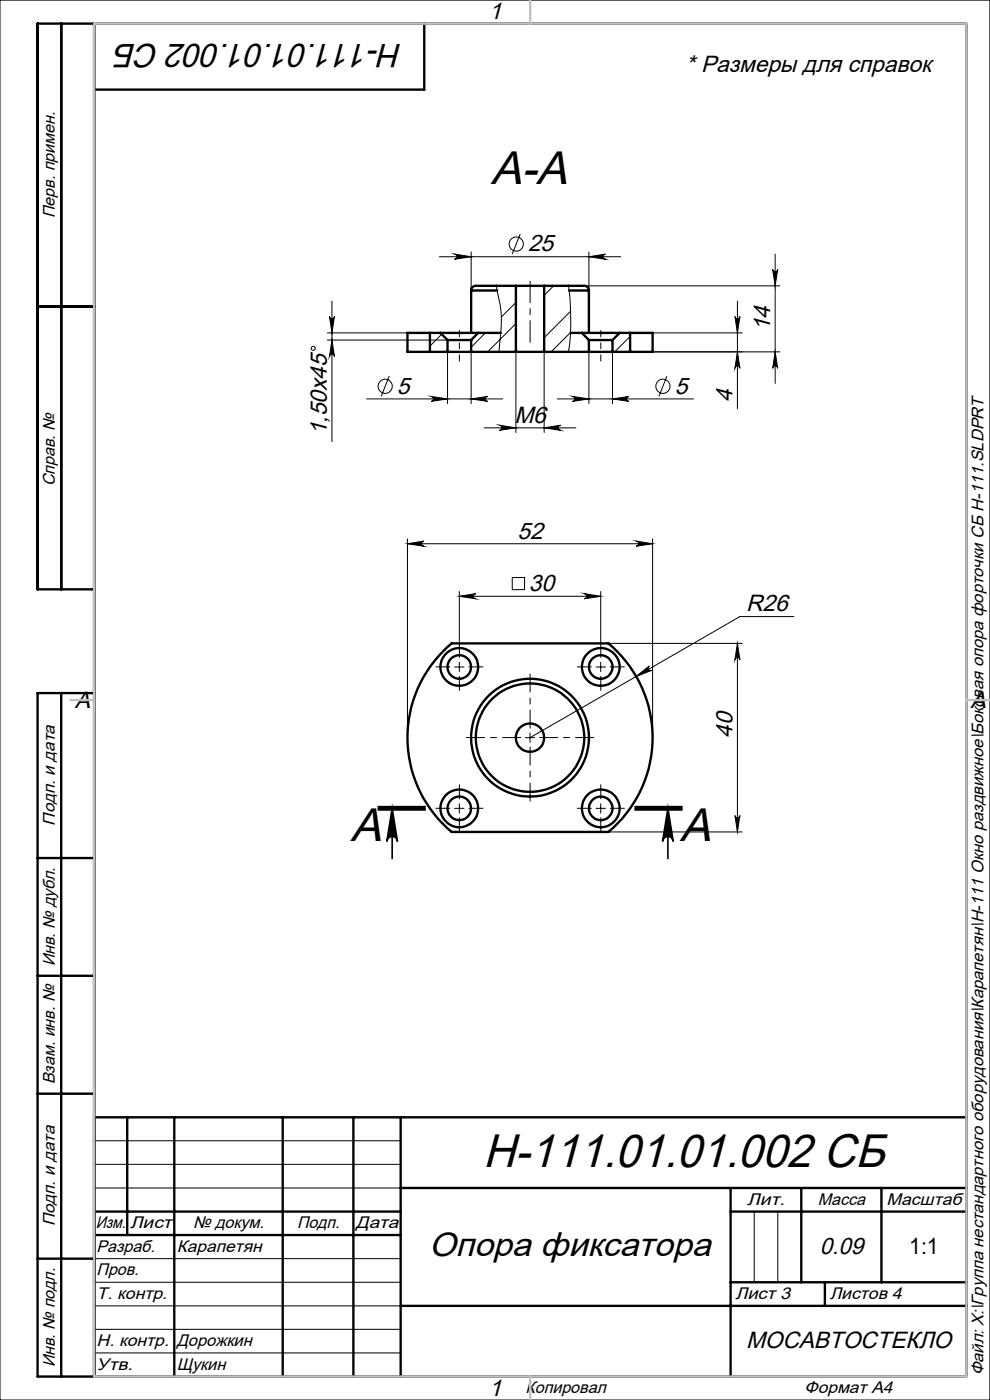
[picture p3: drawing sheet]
<svg xmlns="http://www.w3.org/2000/svg" width="210mm" height="297mm" viewBox="0 0 210 297" stroke-linecap="round" stroke-linejoin="round" font-family="sans-serif">
<g fill="none" stroke="#000" stroke-width=".21">
<path d="M0 0h210v297h-210zM93.2 54.5h38.5M96.4 53.9l3.5 .6-3.5 .5a.55 .55 0 0 0 .6-.6 .55 .55 0 0 0-.6-.5zM99.9 53.4v8.2M110.3 49.6l-1.6 4.3M124.9 54.5l3.5-.6a.55 .55 0 0 0-.5 .5 .55 .55 0 0 0 .5 .6zM124.9 53.4v8.2M163.9 57.1a.53 .53 0 0 0 .5 .6 .53 .53 0 0 0 .6-.6l-.6 3.5zM164.4 53.9v27.4M69.4 70.6h24M69.4 72.1h25.5M69.9 67.1a.53 .53 0 0 0 .5 .5 .53 .53 0 0 0 .5-.5l-.5 3.5z"/>
<path d="M70.4 72.1l.5 3.5a.53 .53 0 0 0-.5-.5 .53 .53 0 0 0-.5 .5zM70.4 63.9v29.8M82.5 79.8l-1.6 4.3M93.7 70.9l-2.5 2.5M94.9 74.6v11M99.9 74.6v11M103 70.6l-3.1 3.1M105.3 60.6l.1 .7a26.7 26.7 0 0 1 .6 11.4l-.2 1.9M109.4 64.2l-3 3M109.4 68.6l-6 6M109.4 74.6v17.2M115.4 74.6v17.2"/>
<path d="M117.4 60.6l-2 2M120.6 60.6v.3a51.2 51.2 0 0 1 0 13.7h44.8M121 66l-5.6 5.6M121 70.5l-4.1 4.1M123.9 60.6h41.5M124.9 74.6v11M129.9 74.6v11M133.7 71.4l-3.3 3.2M138.4 70.6h19M141.5 79.8l-1.7 4.3M155.9 67.1a.53 .53 0 0 0 .5 .5 .53 .53 0 0 0 .6-.5l-.6 3.5zM156.4 63.9v22.8"/>
<path d="M156.4 74.6l.6 3.5a.53 .53 0 0 0-.6-.5 .53 .53 0 0 0-.5 .5zM164.4 74.6l.6 3.5a.53 .53 0 0 0-.6-.5 .53 .53 0 0 0-.5 .5zM77.8 84.6h28.8M91.4 84.1l3.5 .5-3.5 .6a.53 .53 0 0 0 .5-.6 .53 .53 0 0 0-.5-.5zM99.9 84.6l3.5-.5a.53 .53 0 0 0-.5 .5 .53 .53 0 0 0 .5 .6zM102.7 90.8h19.5M105.9 90.2l3.5 .6-3.5 .5a.55 .55 0 0 0 .5-.6 .55 .55 0 0 0-.5-.5zM115.4 90.8l3.5-.6a.55 .55 0 0 0-.5 .5 .55 .55 0 0 0 .5 .6zM118.2 84.6h28.9M121.4 84.1l3.5 .5-3.5 .6a.53 .53 0 0 0 .5-.6 .53 .53 0 0 0-.5-.5zM129.9 84.6l3.5-.5a.53 .53 0 0 0-.5 .5 .53 .53 0 0 0 .5 .6zM86.4 115.4l3.5-.6a.55 .55 0 0 0-.5 .5 .55 .55 0 0 0 .5 .6z"/>
<path d="M86.4 114.3v42.2M86.4 115.4h52M134.9 114.8l3.5 .6-3.5 .5a.55 .55 0 0 0 .5-.6 .55 .55 0 0 0-.5-.5zM138.4 114.3v42.2M97.4 126.5l3.5-.6a.55 .55 0 0 0-.5 .6 .55 .55 0 0 0 .5 .5zM97.4 125.5v11M97.4 126.5h30M108.7 122.5h2.6v2.6h-2.6zM123.9 125.9l3.5 .6-3.5 .5a.55 .55 0 0 0 .5-.5 .55 .55 0 0 0-.5-.6zM127.4 125.5v11M129 136.5h28.4M156.4 136.5v40"/>
<path d="M156.4 136.5l.6 3.5a.53 .53 0 0 0-.6-.5 .53 .53 0 0 0-.5 .5zM168.4 130.8h-11.4l-44.6 25.7M96.4 141.5h2M97.4 140.5v2M111.4 156.5h2M112.4 155.5v2M126.4 141.5h2M127.4 140.5v2M134.9 143.5l2.8-2.2a.53 .53 0 0 0-.2 .7 .53 .53 0 0 0 .8 .2zM96.4 171.5h2M97.4 170.5v2M126.4 171.5h2"/>
<path d="M127.4 170.5v2M129 176.5h28.4M155.9 173a.53 .53 0 0 0 .5 .5 .53 .53 0 0 0 .6-.5l-.6 3.5zM20 242h65M20 247h65M20 252h65M160 257v15M165 257v15M20 267h65M20 272h65M20 277h65M20 282h65"/>
<path d="M20 287h65"/>
<circle cx="109.5" cy="51.8" r="1.51"/>
<circle cx="66.5" cy="73.9" r=".43"/>
<circle cx="81.7" cy="81.9" r="1.51"/>
<circle cx="140.6" cy="81.9" r="1.51"/>
</g>
<path d="M80.2 171.8h10zM80.2 171.5h10M80.2 171.1h10M83.2 171.5l1.1 7a1.13 1.13 0 0 0-1.1-1.1 1.13 1.13 0 0 0-1.1 1.1zM83.2 171.5v10.6M134.7 171.5h10M134.7 171.1h10M134.7 171.8h10M141.7 171.5l1.1 7a1.13 1.13 0 0 0-1.1-1.1 1.13 1.13 0 0 0-1.2 1.1zM141.7 171.5v10.6" fill="none" stroke="#000" stroke-width=".35"/>
<path d="M97.4 70.1v6.5M127.4 70.1v6.5" fill="none" stroke="#000" stroke-width=".21" stroke-dasharray="15.2 1.3 1.3 1.3" stroke-dashoffset="13.9"/>
<path d="M112.4 59.6v13" fill="none" stroke="#000" stroke-width=".21" stroke-dasharray="15.2 1.3 1.3 1.3" stroke-dashoffset="10.6"/>
<g fill="none" stroke="#000" stroke-width=".21" stroke-dasharray="15.2 1.3 1.3 1.3">
<path d="M97.4 139.5v-3M127.4 139.5v-3M95.4 141.5h-3M97.4 143.5v3M99.4 141.5h3M125.4 141.5h-3M127.4 143.5v3M129.4 141.5h3M95.4 171.5h-3M97.4 169.5v-3M97.4 173.5v3M99.4 171.5h3"/>
<path d="M125.4 171.5h-3M127.4 169.5v-3M127.4 173.5v3M129.4 171.5h3"/>
</g>
<path d="M110.4 156.5h-11.5M112.4 154.5v-11.5M112.4 158.5v11.5M114.4 156.5h11.5" fill="none" stroke="#000" stroke-width=".21" stroke-dasharray="15.2 1.3 1.3 1.3" stroke-dashoffset="11.4"/>
<g fill="none" stroke="#000" stroke-width=".5">
<path d="M13 5v120M20 5v287M90 5v14h-70M8 65h12M91.2 70.6h-4.8v4h4.8M91.2 74.6h3.7M91.2 70.6h2.2M91.2 70.6v4M93.4 70.6h8M93.4 70.6l1.5 1.5M94.9 72.1h5M94.9 74.6h5"/>
<path d="M94.9 72.1v2.5M99.9 61.6h5.5M99.9 61.6v9M99.9 72.1v2.5M99.9 74.6h9.5M101.4 70.6l-1.5 1.5M101.4 70.6h4.8M109.4 60.6h-8.2a1.04 1.04 0 0 0-1.3 1M109.4 60.6h6M109.4 74.6h6M109.4 60.6v14M115.4 60.6h8.1a1.08 1.08 0 0 1 1.4 1"/>
<path d="M115.4 74.6h9.5M115.4 60.6v14M120.7 61.6h4.2M121 70.6h2.4M123.4 70.6h8M123.4 70.6l1.5 1.5M124.9 72.1h5M124.9 74.6h5M124.9 61.6v9M124.9 72.1v2.5M129.9 74.6h3.8M129.9 72.1v2.5"/>
<path d="M131.4 70.6h2.3M131.4 70.6l-1.5 1.5M133.7 70.6h4.7v4h-4.7M133.7 70.6v4M20 125h-12v-120h197v287h-197v-145h12M94.8 137.4l1-.9h33.2a26 26 0 0 1 0 40h-33.2a26 26 0 0 1-1-39.1zM13 147v145M8 182h12M8 207h12M8 232h12M20 237h185M27 237v25"/>
<path d="M37 237v55M60 237v55M75 237v55M85 237v55M20 257h65M85 252h120M155 252v40M155 257h50M170 252v20M187 252v20M8 267h12M20 262h65"/>
<path d="M85 277h120M155 272h50M175 272v5"/>
<circle cx="97.4" cy="141.5" r="2.51"/>
<circle cx="97.4" cy="141.5" r="4"/>
<circle cx="112.4" cy="156.5" r="11.5"/>
<circle cx="112.4" cy="156.5" r="12.5"/>
<circle cx="112.4" cy="156.5" r="3"/>
<circle cx="127.4" cy="141.5" r="4"/>
<circle cx="127.4" cy="141.5" r="2.5"/>
<circle cx="97.4" cy="171.5" r="2.5"/>
<circle cx="97.4" cy="171.5" r="4"/>
<circle cx="127.4" cy="171.5" r="4"/>
<circle cx="127.4" cy="171.5" r="2.49"/>
</g>
<path d="M20 5h185v287h-185zM112.5 0v5M15 148.5h5M205 148.5h5M112.5 292v5" fill="none" stroke="#c0c0c0" stroke-width=".5"/>
<g fill="#000">
<path d="M164.4 74.6l.6 3.5a.53 .53 0 0 0-.6-.5 .53 .53 0 0 0-.5 .5zM163.9 57.1a.53 .53 0 0 0 .5 .6 .53 .53 0 0 0 .6-.6l-.6 3.5z"/>
<path d="M91.4 84.1l3.5 .5-3.5 .6a.53 .53 0 0 0 .5-.6 .53 .53 0 0 0-.5-.5zM99.9 84.6l3.5-.5a.53 .53 0 0 0-.5 .5 .53 .53 0 0 0 .5 .6z"/>
<path d="M156.4 136.5l.6 3.5a.53 .53 0 0 0-.6-.5 .53 .53 0 0 0-.5 .5zM155.9 173a.53 .53 0 0 0 .5 .5 .53 .53 0 0 0 .6-.5l-.6 3.5zM69.9 67.1a.53 .53 0 0 0 .5 .5 .53 .53 0 0 0 .5-.5l-.5 3.5zM70.4 72.1l.5 3.5a.53 .53 0 0 0-.5-.5 .53 .53 0 0 0-.5 .5zM155.9 67.1a.53 .53 0 0 0 .5 .5 .53 .53 0 0 0 .6-.5l-.6 3.5zM156.4 74.6l.6 3.5a.53 .53 0 0 0-.6-.5 .53 .53 0 0 0-.5 .5z"/>
<path d="M134.9 143.5l3.4-1.3a.53 .53 0 0 1-.8-.2 .53 .53 0 0 1 .2-.7zM97.4 126.5l3.5-.6a.55 .55 0 0 0-.5 .6 .55 .55 0 0 0 .5 .5zM123.9 125.9l3.5 .6-3.5 .5a.55 .55 0 0 0 .5-.5 .55 .55 0 0 0-.5-.6zM86.4 115.4l3.5-.6a.55 .55 0 0 0-.5 .5 .55 .55 0 0 0 .5 .6zM134.9 114.8l3.5 .6-3.5 .5a.55 .55 0 0 0 .5-.6 .55 .55 0 0 0-.5-.5zM105.9 90.2l3.5 .6-3.5 .5a.55 .55 0 0 0 .5-.6 .55 .55 0 0 0-.5-.5zM115.4 90.8l3.5-.6a.55 .55 0 0 0-.5 .5 .55 .55 0 0 0 .5 .6zM121.4 84.1l3.5 .5-3.5 .6a.53 .53 0 0 0 .5-.6 .53 .53 0 0 0-.5-.5zM129.9 84.6l3.5-.5a.53 .53 0 0 0-.5 .5 .53 .53 0 0 0 .5 .6zM96.4 53.9l3.5 .6-3.5 .5a.55 .55 0 0 0 .6-.6 .55 .55 0 0 0-.6-.5zM124.9 54.5l3.5-.6a.55 .55 0 0 0-.5 .5 .55 .55 0 0 0 .5 .6z"/>
<path d="M141.7 171.5l1.1 7a1.13 1.13 0 0 0-1.1-1.1 1.13 1.13 0 0 0-1.2 1.1zM83.2 171.5l1.1 7a1.13 1.13 0 0 0-1.1-1.1 1.13 1.13 0 0 0-1.1 1.1z"/>
</g>
<g font-size="10">
<text x="104.1" y="39">A-A</text>
<text x="74.3" y="178.3">A</text>
<text x="144.2" y="178.3">A</text>
<text x="102.5" y="247.6">Н-111.01.01.002 СБ</text>
</g>
<g font-size="7.1">
<text x="85.4" y="9.3" transform="rotate(-180 85.4 9.3)">Н-111.01.01.002 СБ</text>
<text x="91" y="266.5">Опора фиксатора</text>
</g>
<g font-size="5">
<text x="103.7" y="4.1">1</text>
<text x="145.5" y="15.3">* Размеры для справок</text>
<text x="112" y="53.3">25</text>
<text x="163.4" y="70.3" transform="rotate(-90 163.4 70.3)">14</text>
<text x="84.2" y="83.5">5</text>
<text x="143.1" y="83.5">5</text>
<text x="109.1" y="89.7">M6</text>
<text x="155.4" y="85.4" transform="rotate(-90 155.4 85.4)">4</text>
<text x="69.3" y="92.3" transform="rotate(-90 69.3 92.3)">1,50x45</text>
<text x="109.8" y="114.2">52</text>
<text x="112.2" y="125.4">30</text>
<text x="158.3" y="129.7">R26</text>
<text x="15.9" y="150.1">A</text>
<text x="205.9" y="150.1">A</text>
<text x="155.4" y="156.5" transform="rotate(-90 155.4 156.5)">40</text>
<text x="173.9" y="266">0.09</text>
<text x="158.3" y="286">МОСАВТОСТЕКЛО</text>
<text x="103.7" y="296.1">1</text>
</g>
<text font-size="4.8" x="192.9" y="266">1:1</text>
<g font-size="3.6">
<text x="11.6" y="46.3" transform="rotate(-90 11.6 46.3)">Перв. примен.</text>
<text x="11.6" y="103.2" transform="rotate(-90 11.6 103.2)">Справ. №</text>
<text x="11.6" y="175.1" transform="rotate(-90 11.6 175.1)">Подп. и дата</text>
<text x="11.6" y="205" transform="rotate(-90 11.6 205)">Инв. № дубл.</text>
<text x="11.6" y="230" transform="rotate(-90 11.6 230)">Взам. инв. №</text>
<text x="158.5" y="255.6">Лит.</text>
<text x="173.5" y="255.6">Масса</text>
<text x="188.1" y="255.6">Масштаб</text>
<text x="11.6" y="260.1" transform="rotate(-90 11.6 260.1)">Подп. и дата</text>
<text x="20.3" y="260.6">Изм.</text>
<text x="27.6" y="260.6">Лист</text>
<text x="41" y="260.6">№ докум.</text>
<text x="63" y="260.6">Подп.</text>
<text x="75.5" y="260.6">Дата</text>
<text x="20.5" y="265.6">Разраб.</text>
<text x="37.5" y="265.6">Карапетян</text>
<text x="20.5" y="270.6">Пров.</text>
<text x="20.5" y="275.6">Т. контр.</text>
<text x="156" y="275.6">Лист 3</text>
<text x="176" y="275.6">Листов 4</text>
<text x="20.5" y="285.6">Н. контр.</text>
<text x="37.5" y="285.6">Дорожкин</text>
<text x="11.6" y="290" transform="rotate(-90 11.6 290)">Инв. № подл.</text>
<text x="20.5" y="290.6">Утв.</text>
<text x="37.5" y="290.6">Щукин</text>
<text x="208.6" y="291.8" transform="rotate(-90 208.6 291.8)">Файл: X:\Группа нестандартного оборудования\Карапетян\Н-111 Окно раздвижное\Боковая опора форточки СБ Н-111.SLDPRT</text>
<text x="111.5" y="295.6">Копировал</text>
<text x="170.7" y="295.6">Формат А4</text>
</g>
</svg>
